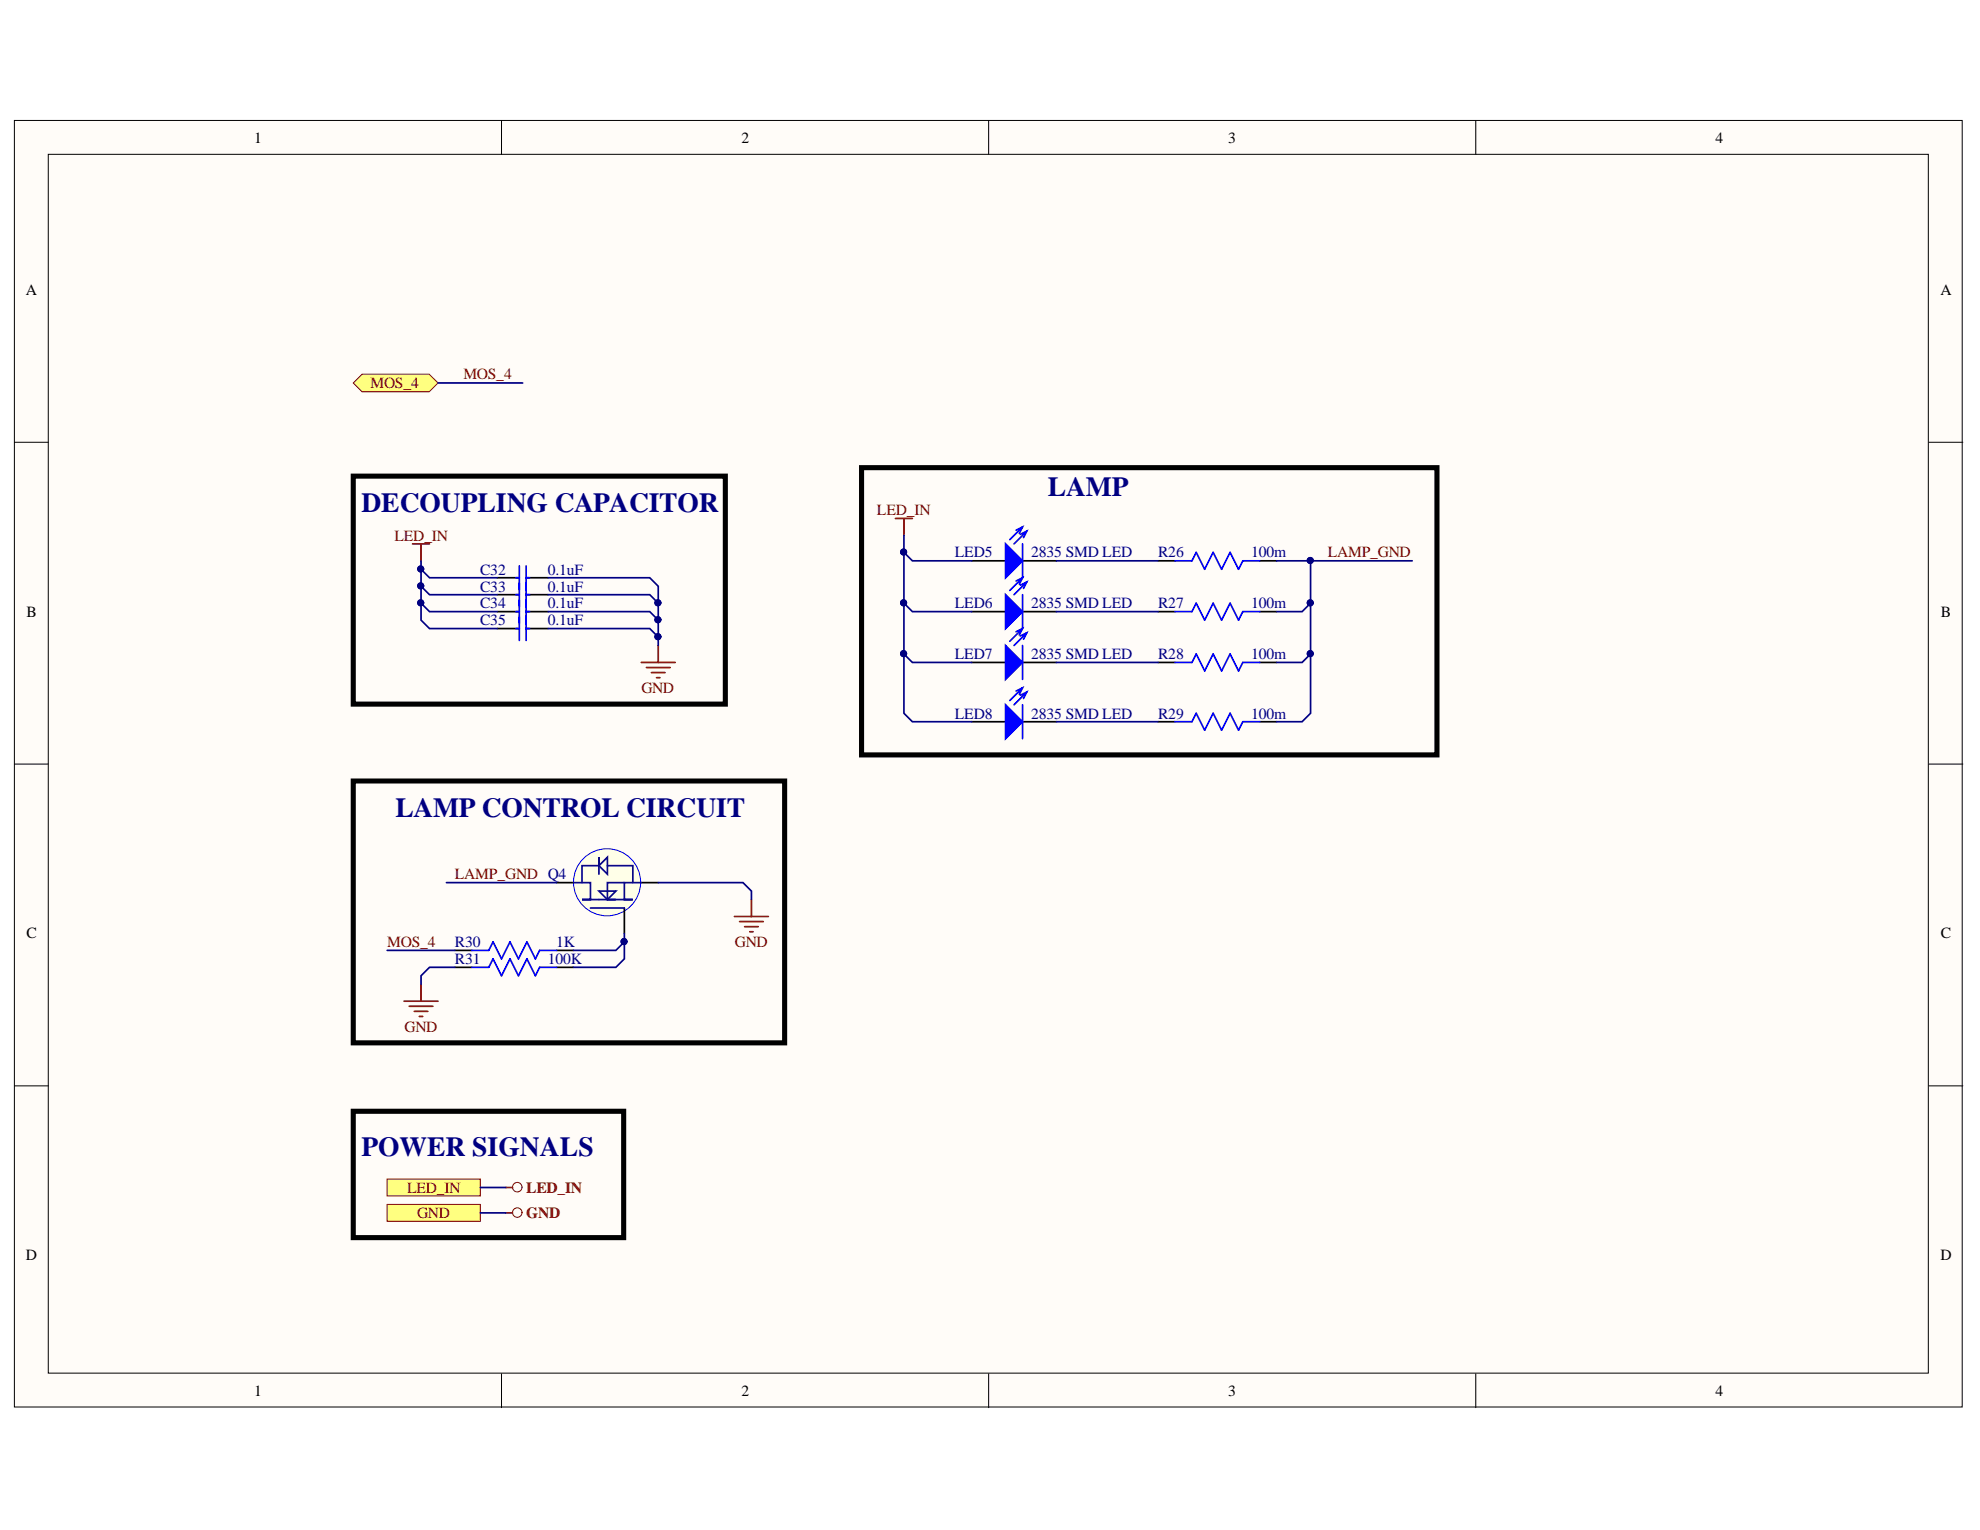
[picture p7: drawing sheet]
<svg xmlns="http://www.w3.org/2000/svg" width="279mm" height="216mm" viewBox="0 0 279 216" stroke-linecap="round" stroke-linejoin="round" font-family="sans-serif">
<g fill="#fffcf8" stroke="#000" stroke-width=".14">
<path d="M2 17h274.9v181.5h-274.9z"/>
<path d="M6.8 21.8h265.3v172h-265.3z"/>
</g>
<path d="M70.8 17v4.8M139.5 17v4.8M208.2 17v4.8M2 62.4h4.8M272.2 62.4h4.8M2 107.8h4.8M272.2 107.8h4.8M2 153.2h4.8M272.2 153.2h4.8M70.8 193.9v4.7M139.5 193.9v4.7M208.2 193.9v4.7" fill="none" stroke="#000" stroke-width=".14"/>
<path d="M137.1 79.1h4.8M144.3 79.1h4.8" fill="none" stroke="#000" stroke-width=".24"/>
<path d="M141.9 76.7l2.4 2.4-2.4 2.4z" fill="#00f"/>
<path d="M141.9 76.7l2.4 2.4-2.4 2.4zM143.4 74.8l.9-.4-.5 .9M144 75.4l.9-.4-.5 .9M144.3 74.4l-1.8 1.8M144.3 76.7v4.8M144.9 75l-1.8 1.7" fill="none" stroke="#00f" stroke-width=".24"/>
<path d="M137.1 86.3h4.8M144.3 86.3h4.8" fill="none" stroke="#000" stroke-width=".24"/>
<path d="M141.9 83.9l2.4 2.4-2.4 2.4z" fill="#00f"/>
<path d="M141.9 83.9l2.4 2.4-2.4 2.4zM143.4 82l.9-.5-.5 .9M144 82.6l.9-.5-.5 .9M144.3 81.5l-1.8 1.8M144.3 83.9v4.8M144.9 82.1l-1.8 1.8" fill="none" stroke="#00f" stroke-width=".24"/>
<path d="M137.1 93.5h4.8M144.3 93.5h4.8" fill="none" stroke="#000" stroke-width=".24"/>
<path d="M141.9 91.1l2.4 2.4-2.4 2.4z" fill="#00f"/>
<path d="M141.9 91.1l2.4 2.4-2.4 2.4zM143.4 89.2l.9-.5-.5 .9M144 89.7l.9-.4-.5 .9M144.3 88.7l-1.8 1.8M144.3 91.1v4.8M144.9 89.3l-1.8 1.8" fill="none" stroke="#00f" stroke-width=".24"/>
<path d="M137.1 101.8h4.8M144.3 101.8h4.8" fill="none" stroke="#000" stroke-width=".24"/>
<path d="M141.9 99.5l2.4 2.3-2.4 2.4z" fill="#00f"/>
<g fill="none" stroke="#00f" stroke-width=".24">
<path d="M73.3 79.9v10.5M74.2 79.9v10.5M165.8 79.1h2.4l.6-1.2 1.2 2.4 1.2-2.4 1.2 2.4 1.2-2.4 1.2 2.4 .6-1.2h2.4M72.8 86.3h.5M72.8 81.5h.5M72.8 83.9h.5M72.8 88.7h.5M74.2 86.3h.5M74.2 81.5h.5M74.2 83.9h.5M74.2 88.7h.5M141.9 99.5l2.4 2.3-2.4 2.4z"/>
<path d="M143.4 97.5l.9-.4-.5 .9M144 98.1l.9-.4-.5 .9M144.3 97.1l-1.8 1.8M144.3 99.5v4.7M144.9 97.7l-1.8 1.8M165.8 86.3h2.4l.6-1.2 1.2 2.4 1.2-2.4 1.2 2.4 1.2-2.4 1.2 2.4 .6-1.2h2.4M165.8 93.5h2.4l.6-1.2 1.2 2.4 1.2-2.4 1.2 2.4 1.2-2.4 1.2 2.4 .6-1.2h2.4M165.8 101.8h2.4l.6-1.2 1.2 2.4 1.2-2.4 1.2 2.4 1.2-2.4 1.2 2.4 .6-1.2h2.4M66.6 134.1h2.4l.6-1.2 1.2 2.4 1.2-2.4 1.2 2.4 1.2-2.4 1.2 2.4 .5-1.2h2.4M66.6 136.5h2.4l.6-1.2 1.2 2.4 1.2-2.4 1.2 2.4 1.2-2.4 1.2 2.4 .5-1.2h2.4"/>
</g>
<g fill="none" stroke="#800000" stroke-width=".24">
<path d="M58.2 76.7h2.4M59.4 76.7v2.4M126.4 73.2h2.3M127.6 73.2v2.4M90.5 93.5h4.8M91.2 94.2h3.4M91.9 94.9h1.9M92.6 95.6h.5M92.9 91.1v2.4M59.4 138.9v2.4M103.6 129.3h4.8M104.4 130h3.3"/>
<path d="M105.1 130.8h1.9M105.8 131.5h.5M106 126.9v2.4M57 141.3h4.8M57.7 142h3.4M58.5 142.7h1.9M59.2 143.4h.5"/>
</g>
<path d="M49.8 67.2h52.6v32.2h-52.6zM121.6 66h81.2v40.5h-81.2zM49.8 110.2h60.9v37h-60.9z" fill="none" stroke="#000" stroke-width=".72"/>
<g fill="none" stroke="#000" stroke-width=".24">
<path d="M163.4 79.1h2.4M177.8 79.1h2.4M70.2 86.3h3.1M70.2 81.5h3.1M70.2 83.9h3.1M70.2 88.7h3.1M74.2 86.3h3.1M74.2 81.5h3.1M74.2 83.9h3.1M74.2 88.7h3.1M163.4 86.3h2.4M163.4 93.5h2.4"/>
<path d="M177.8 86.3h2.4M177.8 93.5h2.4M163.4 101.8h2.4M177.8 101.8h2.4M64.2 134.1h2.4M64.2 136.5h2.4M78.5 134.1h2.4M78.5 136.5h2.4"/>
</g>
<g fill="#ffff80" stroke="#800000" stroke-width=".14">
<path d="M49.8 54l1.3-1.2h9.5l1.2 1.2-1.2 1.3h-9.5z" fill-rule="evenodd"/>
<path d="M54.6 170h13.2v2.3h-13.2z" fill-rule="evenodd"/>
</g>
<circle cx="73" cy="171.1" r=".67" fill="none" stroke="#800000" stroke-width=".14"/>
<path d="M71.4 171.2h.9" fill="none" stroke="#800000" stroke-width=".24"/>
<path d="M54.6 166.4h13.2v2.4h-13.2z" fill-rule="evenodd" fill="#ffff80" stroke="#800000" stroke-width=".14"/>
<circle cx="73" cy="167.5" r=".67" fill="none" stroke="#800000" stroke-width=".14"/>
<path d="M71.4 167.6h.9" fill="none" stroke="#800000" stroke-width=".24"/>
<path d="M49.8 156.8h38.2v17.8h-38.2z" fill="none" stroke="#000" stroke-width=".72"/>
<circle cx="85.7" cy="124.5" r="4.7" fill="#ffffe8" stroke="#00f" stroke-width=".14"/>
<path d="M78.5 124.5h2.4M88.1 128.1v3.6M90.5 124.5h2.4" fill="none" stroke="#000" stroke-width=".24"/>
<path d="M80.9 124.5h2.4v2.4h-1.2h4.8h-1.2v-2.4h2.4M83.3 128.1h4.8M84.5 122.2h-2.4v2.3M84.5 125.7h2.4l-1.2 1.2zM84.5 122.2v-1.2v2.4M84.5 122.2l1.2-1.2v2.4zM85.7 122.2h3.6v2.3M90.5 124.5h-2.4v2.4h1.2h-2.4" fill="none" stroke="#0c0087" stroke-width=".24"/>
<g fill="none" stroke="#000080" stroke-width=".24">
<path d="M61.8 54h12M59.4 79.1v1.2l1.2 1.2h9.6M127.6 77.9v7.2l1.1 1.2h8.4M127.6 75.6v2.3l1.1 1.2h8.4M149.1 79.1h14.3M180.2 79.1h4.7v6l-1.2 1.2h-3.5M184.9 79.1h14.4M59.4 85.1v2.4l1.2 1.2h9.6M59.4 82.7v2.4l1.2 1.2h9.6M59.4 80.3v2.4l1.2 1.2h9.6M77.3 88.7h14.4l1.2 1.2M77.3 86.3h14.4l1.2 1.2"/>
<path d="M77.3 83.9h14.4l1.2 1.2M77.3 81.5h14.4l1.2 1.2v8.4M127.6 92.3v8.3l1.1 1.2h8.4M127.6 85.1v7.2l1.1 1.2h8.4M149.1 93.5h14.3M149.1 86.3h14.3M184.9 92.3v8.3l-1.2 1.2h-3.5M184.9 85.1v7.2l-1.2 1.2h-3.5M149.1 101.8h14.3M54.6 134.1h9.6M63 124.5h15.5M64.2 136.5h-3.6l-1.2 1.2v1.2"/>
<path d="M88.1 132.9v2.4l-1.2 1.2h-6M88.1 131.7v1.2l-1.2 1.2h-6M92.9 124.5h11.9l1.2 1.2v1.2M67.8 171.2h3.6M67.8 167.6h3.6"/>
</g>
<g fill="#000080" stroke="#000080" stroke-width=".14">
<circle cx="184.9" cy="79.1" r=".43"/>
<circle cx="59.4" cy="85.1" r=".43"/>
<circle cx="59.4" cy="82.7" r=".43"/>
<circle cx="59.4" cy="80.3" r=".43"/>
<circle cx="92.8" cy="89.8" r=".43"/>
<circle cx="92.8" cy="87.5" r=".43"/>
<circle cx="92.8" cy="85.1" r=".43"/>
<circle cx="88.1" cy="132.9" r=".43"/>
<circle cx="127.5" cy="92.2" r=".43"/>
<circle cx="127.5" cy="85.1" r=".43"/>
<circle cx="127.5" cy="77.9" r=".43"/>
<circle cx="184.9" cy="92.2" r=".43"/>
<circle cx="184.9" cy="85.1" r=".43"/>
</g>
<g font-size="3.9" fill="#000080">
<text x="147.9" y="69.9">LAMP</text>
<text x="51" y="72.3">DECOUPLING CAPACITOR</text>
<text x="55.8" y="115.3">LAMP CONTROL CIRCUIT</text>
<text x="51" y="163.1">POWER SIGNALS</text>
</g>
<g font-size="2.2">
<text x="35.9" y="20.1">1</text>
<text x="104.6" y="20.1">2</text>
<text x="173.3" y="20.1">3</text>
<text x="242.1" y="20.1">4</text>
<text x="3.6" y="41.6">A</text>
<text x="273.8" y="41.6">A</text>
<text x="3.7" y="87">B</text>
<text x="273.9" y="87">B</text>
<text x="3.7" y="132.4">C</text>
<text x="273.9" y="132.4">C</text>
<text x="3.6" y="177.8">D</text>
<text x="273.8" y="177.8">D</text>
<text x="35.9" y="196.9">1</text>
<text x="104.6" y="196.9">2</text>
<text x="173.3" y="196.9">3</text>
<text x="242.1" y="196.9">4</text>
</g>
<g font-size="2.2" fill="#800000">
<text x="65.4" y="53.5">MOS_4</text>
<text x="52.3" y="54.8">MOS_4</text>
<text x="55.7" y="76.3">LED_IN</text>
<text x="123.8" y="72.7">LED_IN</text>
<text x="187.4" y="78.6">LAMP_GND</text>
<text x="90.5" y="97.8">GND</text>
<text x="64.2" y="124.1">LAMP_GND Q4</text>
<text x="54.6" y="133.6">MOS_4</text>
<text x="103.7" y="133.6">GND</text>
<text x="57.1" y="145.6">GND</text>
<text x="57.4" y="168.3">LED_IN</text>
<text x="58.9" y="171.9">GND</text>
<text x="74.3" y="171.9">GND</text>
<text x="74.3" y="168.3">LED_IN</text>
</g>
<g font-size="2.2" fill="#000080">
<text x="67.8" y="81.1">C32</text>
<text x="67.8" y="83.5">C33</text>
<text x="77.3" y="81.1">0.1uF</text>
<text x="77.3" y="83.5">0.1uF</text>
<text x="134.7" y="78.6">LED5</text>
<text x="145.5" y="78.6">2835 SMD LED</text>
<text x="163.4" y="78.6">R26</text>
<text x="176.5" y="78.6">100m</text>
<text x="67.8" y="85.8">C34</text>
<text x="67.8" y="88.2">C35</text>
<text x="77.3" y="85.8">0.1uF</text>
<text x="77.3" y="88.2">0.1uF</text>
<text x="134.7" y="85.8">LED6</text>
<text x="145.5" y="85.8">2835 SMD LED</text>
<text x="163.4" y="85.8">R27</text>
<text x="176.5" y="85.8">100m</text>
<text x="134.7" y="93">LED7</text>
<text x="145.5" y="93">2835 SMD LED</text>
<text x="163.4" y="93">R28</text>
<text x="176.5" y="93">100m</text>
<text x="134.7" y="101.4">LED8</text>
<text x="145.5" y="101.4">2835 SMD LED</text>
<text x="163.4" y="101.4">R29</text>
<text x="176.5" y="101.4">100m</text>
<text x="64.2" y="133.6">R30</text>
<text x="64.2" y="136.1">R31</text>
<text x="77.3" y="136.1">100K</text>
<text x="78.5" y="133.6">1K</text>
</g>
</svg>
